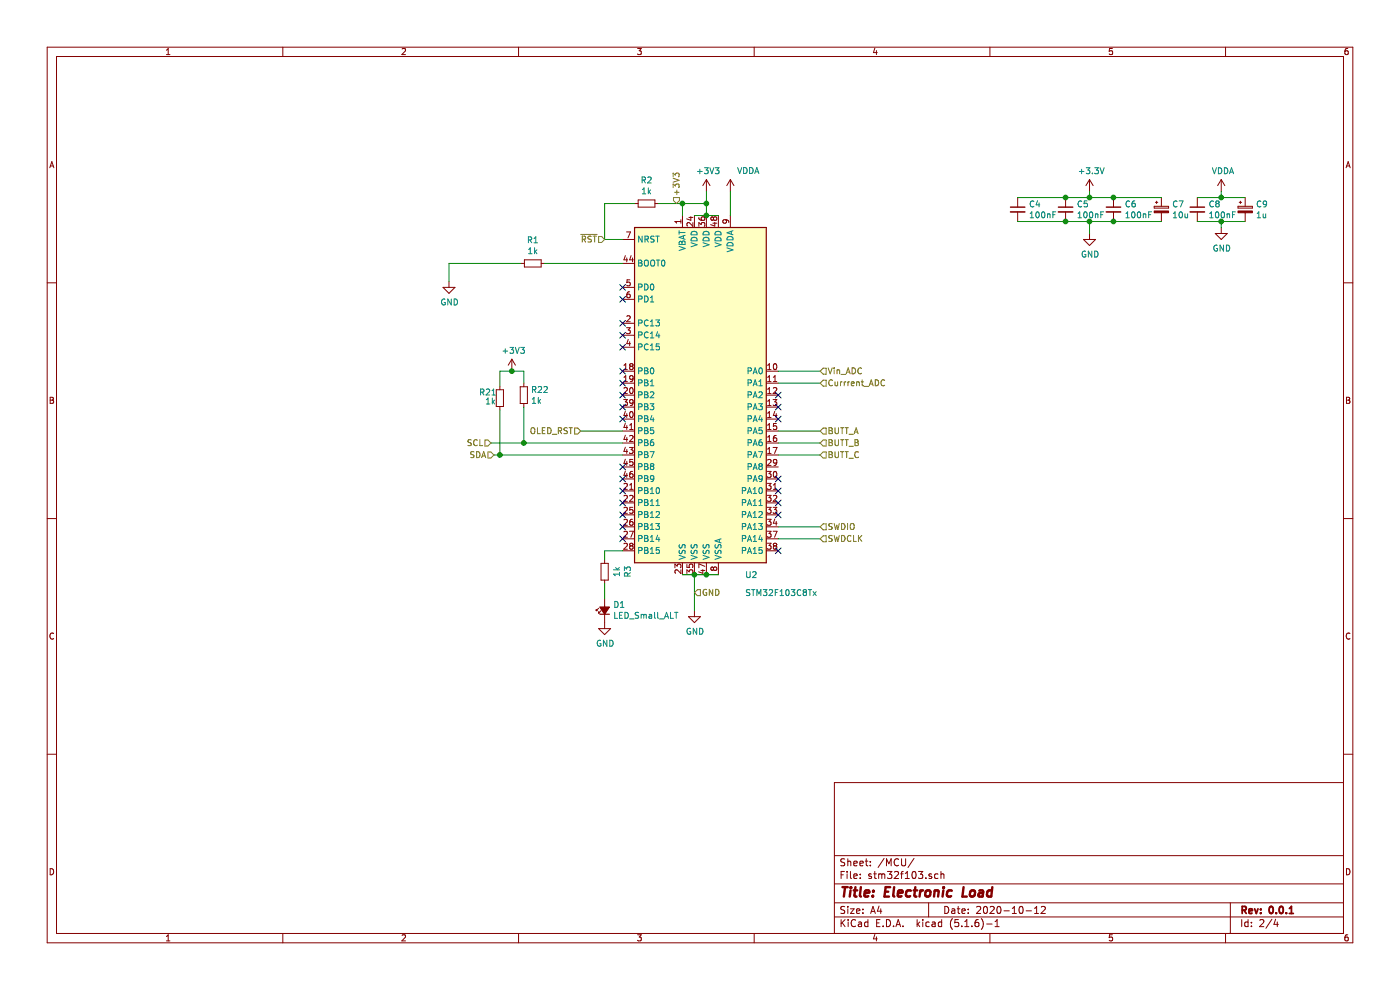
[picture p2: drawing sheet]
EESchema Schematic File Version 4
EELAYER 30 0
EELAYER END
$Descr A4 11693 8268
encoding utf-8
Sheet 2 4
Title "Electronic Load"
Date "2020-10-12"
Rev "0.0.1"
Comp ""
Comment1 ""
Comment2 ""
Comment3 ""
Comment4 ""
$EndDescr
Wire Wire Line
	5800 1800 5900 1800
Connection ~ 5900 1800
$Comp
L Device:R_Small R2
U 1 1
P 5400 1700
F 0 "R2" V 5204 1700 50  0000 C CNN
F 1 "1k" V 5295 1700 50  0000 C CNN
F 2 "Resistor_SMD:R_0603_1608Metric_Pad1.05x0.95mm_HandSolder" H 5400 1700 50  0001 C CNN
F 3 "~" H 5400 1700 50  0001 C CNN
F 4 "" V 5400 1700 50  0001 C CNN "Digikey"
F 5 "C441891" V 5400 1700 50  0001 C CNN "LCSC"
	1    5400 1700
	0    1    1    0   
$EndComp
Wire Wire Line
	5500 1700 5700 1700
Wire Wire Line
	5900 1600 5900 1700
Connection ~ 5900 1700
Wire Wire Line
	5900 1700 5900 1800
Wire Wire Line
	5300 1700 5050 1700
Wire Wire Line
	5050 1700 5050 2000
Wire Wire Line
	5050 2000 5200 2000
$Comp
L Device:R_Small R1
U 1 1
P 4450 2200
F 0 "R1" V 4254 2200 50  0000 C CNN
F 1 "1k" V 4345 2200 50  0000 C CNN
F 2 "Resistor_SMD:R_0603_1608Metric_Pad1.05x0.95mm_HandSolder" H 4450 2200 50  0001 C CNN
F 3 "~" H 4450 2200 50  0001 C CNN
F 4 "" V 4450 2200 50  0001 C CNN "Digikey"
F 5 "C441891" V 4450 2200 50  0001 C CNN "LCSC"
	1    4450 2200
	0    1    1    0   
$EndComp
Wire Wire Line
	4550 2200 5200 2200
Wire Wire Line
	4350 2200 3750 2200
Wire Wire Line
	3750 2200 3750 2350
$Comp
L power:GND #PWR0118
U 1 1
P 3750 2350
F 0 "#PWR0118" H 3750 2100 50  0001 C CNN
F 1 "GND" H 3755 2177 50  0000 C CNN
F 2 "" H 3750 2350 50  0001 C CNN
F 3 "" H 3750 2350 50  0001 C CNN
	1    3750 2350
	1    0    0    -1  
$EndComp
$Comp
L power:GND #PWR0119
U 1 1
P 5800 5100
F 0 "#PWR0119" H 5800 4850 50  0001 C CNN
F 1 "GND" H 5805 4927 50  0000 C CNN
F 2 "" H 5800 5100 50  0001 C CNN
F 3 "" H 5800 5100 50  0001 C CNN
	1    5800 5100
	1    0    0    -1  
$EndComp
Wire Wire Line
	5700 4800 5800 4800
Connection ~ 5800 4800
Wire Wire Line
	5800 4800 5800 5100
Text HLabel 5050 2000 0    50   Input ~ 0
~RST
Text HLabel 6850 4400 2    50   Input ~ 0
SWDIO
Text HLabel 6850 4500 2    50   Input ~ 0
SWDCLK
$Comp
L Device:C_Small C4
U 1 1
P 8500 1750
F 0 "C4" H 8592 1796 50  0000 L CNN
F 1 "100nF" H 8592 1705 50  0000 L CNN
F 2 "Capacitor_SMD:C_0603_1608Metric_Pad1.05x0.95mm_HandSolder" H 8500 1750 50  0001 C CNN
F 3 "~" H 8500 1750 50  0001 C CNN
F 4 "" H 8500 1750 50  0001 C CNN "Digikey"
F 5 "C1591" H 8500 1750 50  0001 C CNN "LCSC"
	1    8500 1750
	1    0    0    -1  
$EndComp
$Comp
L Device:C_Small C5
U 1 1
P 8900 1750
F 0 "C5" H 8992 1796 50  0000 L CNN
F 1 "100nF" H 8992 1705 50  0000 L CNN
F 2 "Capacitor_SMD:C_0603_1608Metric_Pad1.05x0.95mm_HandSolder" H 8900 1750 50  0001 C CNN
F 3 "~" H 8900 1750 50  0001 C CNN
F 4 "" H 8900 1750 50  0001 C CNN "Digikey"
F 5 "C1591" H 8900 1750 50  0001 C CNN "LCSC"
	1    8900 1750
	1    0    0    -1  
$EndComp
$Comp
L Device:C_Small C6
U 1 1
P 9300 1750
F 0 "C6" H 9392 1796 50  0000 L CNN
F 1 "100nF" H 9392 1705 50  0000 L CNN
F 2 "Capacitor_SMD:C_0603_1608Metric_Pad1.05x0.95mm_HandSolder" H 9300 1750 50  0001 C CNN
F 3 "~" H 9300 1750 50  0001 C CNN
F 4 "" H 9300 1750 50  0001 C CNN "Digikey"
F 5 "C1591" H 9300 1750 50  0001 C CNN "LCSC"
	1    9300 1750
	1    0    0    -1  
$EndComp
Wire Wire Line
	8500 1850 8900 1850
Connection ~ 8900 1850
Wire Wire Line
	8900 1850 9100 1850
Connection ~ 9300 1850
Wire Wire Line
	9300 1850 9700 1850
Wire Wire Line
	9700 1650 9300 1650
Connection ~ 8900 1650
Wire Wire Line
	8900 1650 8500 1650
Connection ~ 9300 1650
Wire Wire Line
	9300 1650 9100 1650
$Comp
L Device:CP_Small C7
U 1 1
P 9700 1750
F 0 "C7" H 9788 1796 50  0000 L CNN
F 1 "10u" H 9788 1705 50  0000 L CNN
F 2 "Capacitor_THT:CP_Radial_D5.0mm_P2.50mm" H 9700 1750 50  0001 C CNN
F 3 "~" H 9700 1750 50  0001 C CNN
F 4 "732-8937-1-ND" H 9700 1750 50  0001 C CNN "Digikey"
F 5 "C43799" H 9700 1750 50  0001 C CNN "LCSC"
	1    9700 1750
	1    0    0    -1  
$EndComp
$Comp
L power:+3.3V #PWR0120
U 1 1
P 9100 1600
F 0 "#PWR0120" H 9100 1450 50  0001 C CNN
F 1 "+3.3V" H 9115 1773 50  0000 C CNN
F 2 "" H 9100 1600 50  0001 C CNN
F 3 "" H 9100 1600 50  0001 C CNN
	1    9100 1600
	1    0    0    -1  
$EndComp
$Comp
L power:GND #PWR0121
U 1 1
P 9100 1950
F 0 "#PWR0121" H 9100 1700 50  0001 C CNN
F 1 "GND" H 9105 1777 50  0000 C CNN
F 2 "" H 9100 1950 50  0001 C CNN
F 3 "" H 9100 1950 50  0001 C CNN
	1    9100 1950
	1    0    0    -1  
$EndComp
Wire Wire Line
	9100 1950 9100 1850
Connection ~ 9100 1850
Wire Wire Line
	9100 1850 9300 1850
Wire Wire Line
	9100 1600 9100 1650
Connection ~ 9100 1650
Wire Wire Line
	9100 1650 8900 1650
$Comp
L Device:C_Small C8
U 1 1
P 10000 1750
F 0 "C8" H 10092 1796 50  0000 L CNN
F 1 "100nF" H 10092 1705 50  0000 L CNN
F 2 "Capacitor_SMD:C_0603_1608Metric_Pad1.05x0.95mm_HandSolder" H 10000 1750 50  0001 C CNN
F 3 "~" H 10000 1750 50  0001 C CNN
F 4 "" H 10000 1750 50  0001 C CNN "Digikey"
F 5 "C1591" H 10000 1750 50  0001 C CNN "LCSC"
	1    10000 1750
	1    0    0    -1  
$EndComp
Wire Wire Line
	10000 1850 10200 1850
Wire Wire Line
	10400 1650 10200 1650
$Comp
L Device:CP_Small C9
U 1 1
P 10400 1750
F 0 "C9" H 10488 1796 50  0000 L CNN
F 1 "1u" H 10488 1705 50  0000 L CNN
F 2 "Capacitor_THT:CP_Radial_D5.0mm_P2.50mm" H 10400 1750 50  0001 C CNN
F 3 "~" H 10400 1750 50  0001 C CNN
F 4 "732-8851-1-ND" H 10400 1750 50  0001 C CNN "Digikey"
F 5 "C45671" H 10400 1750 50  0001 C CNN "LCSC"
	1    10400 1750
	1    0    0    -1  
$EndComp
Text HLabel 5650 1700 1    50   Input ~ 0
+3V3
Text HLabel 5800 4950 2    50   Input ~ 0
GND
Text HLabel 4100 3700 0    50   Input ~ 0
SCL
Text HLabel 4125 3800 0    50   Input ~ 0
SDA
Wire Wire Line
	6500 3100 6850 3100
Text HLabel 6850 3100 2    50   Input ~ 0
Vin_ADC
Wire Wire Line
	5900 1800 6000 1800
Text HLabel 4850 3600 0    50   Input ~ 0
OLED_RST
Wire Wire Line
	6500 3600 6850 3600
Wire Wire Line
	6500 3700 6850 3700
Wire Wire Line
	6500 3800 6850 3800
Text HLabel 6850 3600 2    50   Input ~ 0
BUTT_A
Text HLabel 6850 3700 2    50   Input ~ 0
BUTT_B
Text HLabel 6850 3800 2    50   Input ~ 0
BUTT_C
$Comp
L power:VDDA #PWR0135
U 1 1
P 10200 1600
F 0 "#PWR0135" H 10200 1450 50  0001 C CNN
F 1 "VDDA" H 10215 1773 50  0000 C CNN
F 2 "" H 10200 1600 50  0001 C CNN
F 3 "" H 10200 1600 50  0001 C CNN
	1    10200 1600
	1    0    0    -1  
$EndComp
Wire Wire Line
	10200 1600 10200 1650
Connection ~ 10200 1650
Wire Wire Line
	10200 1650 10000 1650
$Comp
L power:GND #PWR0136
U 1 1
P 10200 1900
F 0 "#PWR0136" H 10200 1650 50  0001 C CNN
F 1 "GND" H 10205 1727 50  0000 C CNN
F 2 "" H 10200 1900 50  0001 C CNN
F 3 "" H 10200 1900 50  0001 C CNN
	1    10200 1900
	1    0    0    -1  
$EndComp
Wire Wire Line
	10200 1900 10200 1850
Connection ~ 10200 1850
Wire Wire Line
	10200 1850 10400 1850
NoConn ~ 5200 2400
NoConn ~ 5200 2500
NoConn ~ 5200 2700
NoConn ~ 5200 2800
NoConn ~ 5200 2900
NoConn ~ 5200 3100
NoConn ~ 5200 3200
NoConn ~ 5200 3300
NoConn ~ 5200 3400
NoConn ~ 5200 3500
NoConn ~ 5200 3900
NoConn ~ 5200 4000
NoConn ~ 5200 4100
NoConn ~ 5200 4200
NoConn ~ 5200 4300
NoConn ~ 5200 4400
NoConn ~ 5200 4500
NoConn ~ 6500 4600
NoConn ~ 6500 4300
NoConn ~ 6500 4000
NoConn ~ 6500 4200
NoConn ~ 6500 4100
NoConn ~ 6500 3400
NoConn ~ 6500 3300
$Comp
L power:VDDA #PWR0122
U 1 1
P 6100 1600
F 0 "#PWR0122" H 6100 1450 50  0001 C CNN
F 1 "VDDA" H 6250 1775 50  0000 C CNN
F 2 "" H 6100 1600 50  0001 C CNN
F 3 "" H 6100 1600 50  0001 C CNN
	1    6100 1600
	1    0    0    -1  
$EndComp
Wire Wire Line
	4850 3600 5200 3600
NoConn ~ 6500 3500
$Comp
L Device:LED_Small_ALT D?
U 1 1
P 5050 5100
AR Path="/5F7C24CB/5F81F246" Ref="D?"  Part="1" 
AR Path="/5F7B3BD2/5F81F246" Ref="D1"  Part="1" 
F 0 "D1" V 5096 5030 50  0000 R CNN
F 1 "LED_Small_ALT" V 5005 5030 50  0000 R CNN
F 2 "Capacitor_SMD:C_0805_2012Metric_Pad1.15x1.40mm_HandSolder" V 5050 5100 50  0001 C CNN
F 3 "~" V 5050 5100 50  0001 C CNN
F 4 "" V 5050 5100 50  0001 C CNN "Digikey"
F 5 "C193191" V 5050 5100 50  0001 C CNN "LCSC"
	1    5050 5100
	0    -1   -1   0   
$EndComp
$Comp
L power:GND #PWR?
U 1 1
P 5050 5200
AR Path="/5F7C24CB/5F81F24D" Ref="#PWR?"  Part="1" 
AR Path="/5F7B3BD2/5F81F24D" Ref="#PWR0109"  Part="1" 
F 0 "#PWR0109" H 5050 4950 50  0001 C CNN
F 1 "GND" H 5055 5027 50  0000 C CNN
F 2 "" H 5050 5200 50  0001 C CNN
F 3 "" H 5050 5200 50  0001 C CNN
	1    5050 5200
	1    0    0    -1  
$EndComp
$Comp
L Device:R_Small R3
U 1 1
P 5050 4775
F 0 "R3" V 4854 4775 50  0000 C CNN
F 1 "1k" V 4945 4775 50  0000 C CNN
F 2 "Resistor_SMD:R_0603_1608Metric_Pad1.05x0.95mm_HandSolder" H 5050 4775 50  0001 C CNN
F 3 "~" H 5050 4775 50  0001 C CNN
F 4 "" V 5050 4775 50  0001 C CNN "Digikey"
F 5 "C441891" V 5050 4775 50  0001 C CNN "LCSC"
	1    5050 4775
	-1   0    0    1   
$EndComp
Wire Wire Line
	5050 4675 5050 4600
Wire Wire Line
	5050 4600 5200 4600
Wire Wire Line
	5050 4875 5050 5000
$Comp
L MCU_ST_STM32F1:STM32F103C8Tx U2
U 1 1
P 5900 3300
F 0 "U2" H 6275 1800 50  0000 C CNN
F 1 "STM32F103C8Tx" H 6525 1650 50  0000 C CNN
F 2 "Package_QFP:LQFP-48_7x7mm_P0.5mm" H 5300 1900 50  0001 R CNN
F 3 "http://www.st.com/st-web-ui/static/active/en/resource/technical/document/datasheet/CD00161566.pdf" H 5900 3300 50  0001 C CNN
F 4 "" H 5900 3300 50  0001 C CNN "Digikey"
F 5 "C8734" H 5900 3300 50  0001 C CNN "LCSC"
	1    5900 3300
	1    0    0    -1  
$EndComp
Wire Wire Line
	5900 4800 6000 4800
Wire Wire Line
	5800 4800 5900 4800
Connection ~ 5900 4800
$Comp
L Device:R_Small R21
U 1 1
P 4175 3325
F 0 "R21" H 4000 3375 50  0000 L CNN
F 1 "1k" H 4050 3300 50  0000 L CNN
F 2 "Resistor_SMD:R_0603_1608Metric_Pad1.05x0.95mm_HandSolder" H 4175 3325 50  0001 C CNN
F 3 "~" H 4175 3325 50  0001 C CNN
F 4 "" H 4175 3325 50  0001 C CNN "Digikey"
F 5 "C441891" H 4175 3325 50  0001 C CNN "LCSC"
	1    4175 3325
	1    0    0    -1  
$EndComp
$Comp
L Device:R_Small R22
U 1 1
P 4375 3300
F 0 "R22" H 4434 3346 50  0000 L CNN
F 1 "1k" H 4434 3255 50  0000 L CNN
F 2 "Resistor_SMD:R_0603_1608Metric_Pad1.05x0.95mm_HandSolder" H 4375 3300 50  0001 C CNN
F 3 "~" H 4375 3300 50  0001 C CNN
F 4 "" H 4375 3300 50  0001 C CNN "Digikey"
F 5 "C441891" H 4375 3300 50  0001 C CNN "LCSC"
	1    4375 3300
	1    0    0    -1  
$EndComp
Wire Wire Line
	4175 3425 4175 3800
Wire Wire Line
	4375 3400 4375 3700
$Comp
L power:+3V3 #PWR0117
U 1 1
P 5900 1600
F 0 "#PWR0117" H 5900 1450 50  0001 C CNN
F 1 "+3V3" H 5915 1773 50  0000 C CNN
F 2 "" H 5900 1600 50  0001 C CNN
F 3 "" H 5900 1600 50  0001 C CNN
	1    5900 1600
	1    0    0    -1  
$EndComp
$Comp
L power:+3V3 #PWR02
U 1 1
P 4275 3100
F 0 "#PWR02" H 4275 2950 50  0001 C CNN
F 1 "+3V3" H 4290 3273 50  0000 C CNN
F 2 "" H 4275 3100 50  0001 C CNN
F 3 "" H 4275 3100 50  0001 C CNN
	1    4275 3100
	1    0    0    -1  
$EndComp
Wire Wire Line
	4275 3100 4175 3100
Wire Wire Line
	4175 3100 4175 3225
Wire Wire Line
	4275 3100 4375 3100
Wire Wire Line
	4375 3100 4375 3200
Connection ~ 4275 3100
Wire Wire Line
	6500 4400 6850 4400
Wire Wire Line
	6500 4500 6850 4500
Connection ~ 4175 3800
Wire Wire Line
	4175 3800 4125 3800
Connection ~ 4375 3700
Wire Wire Line
	4375 3700 4100 3700
Wire Wire Line
	4375 3700 5200 3700
Wire Wire Line
	4175 3800 5200 3800
Wire Wire Line
	5700 1800 5700 1700
Connection ~ 5700 1700
Wire Wire Line
	5700 1700 5900 1700
Wire Wire Line
	6500 3200 6850 3200
Text HLabel 6850 3200 2    50   Input ~ 0
Currrent_ADC
Wire Wire Line
	6100 1600 6100 1800
$EndSCHEMATC
